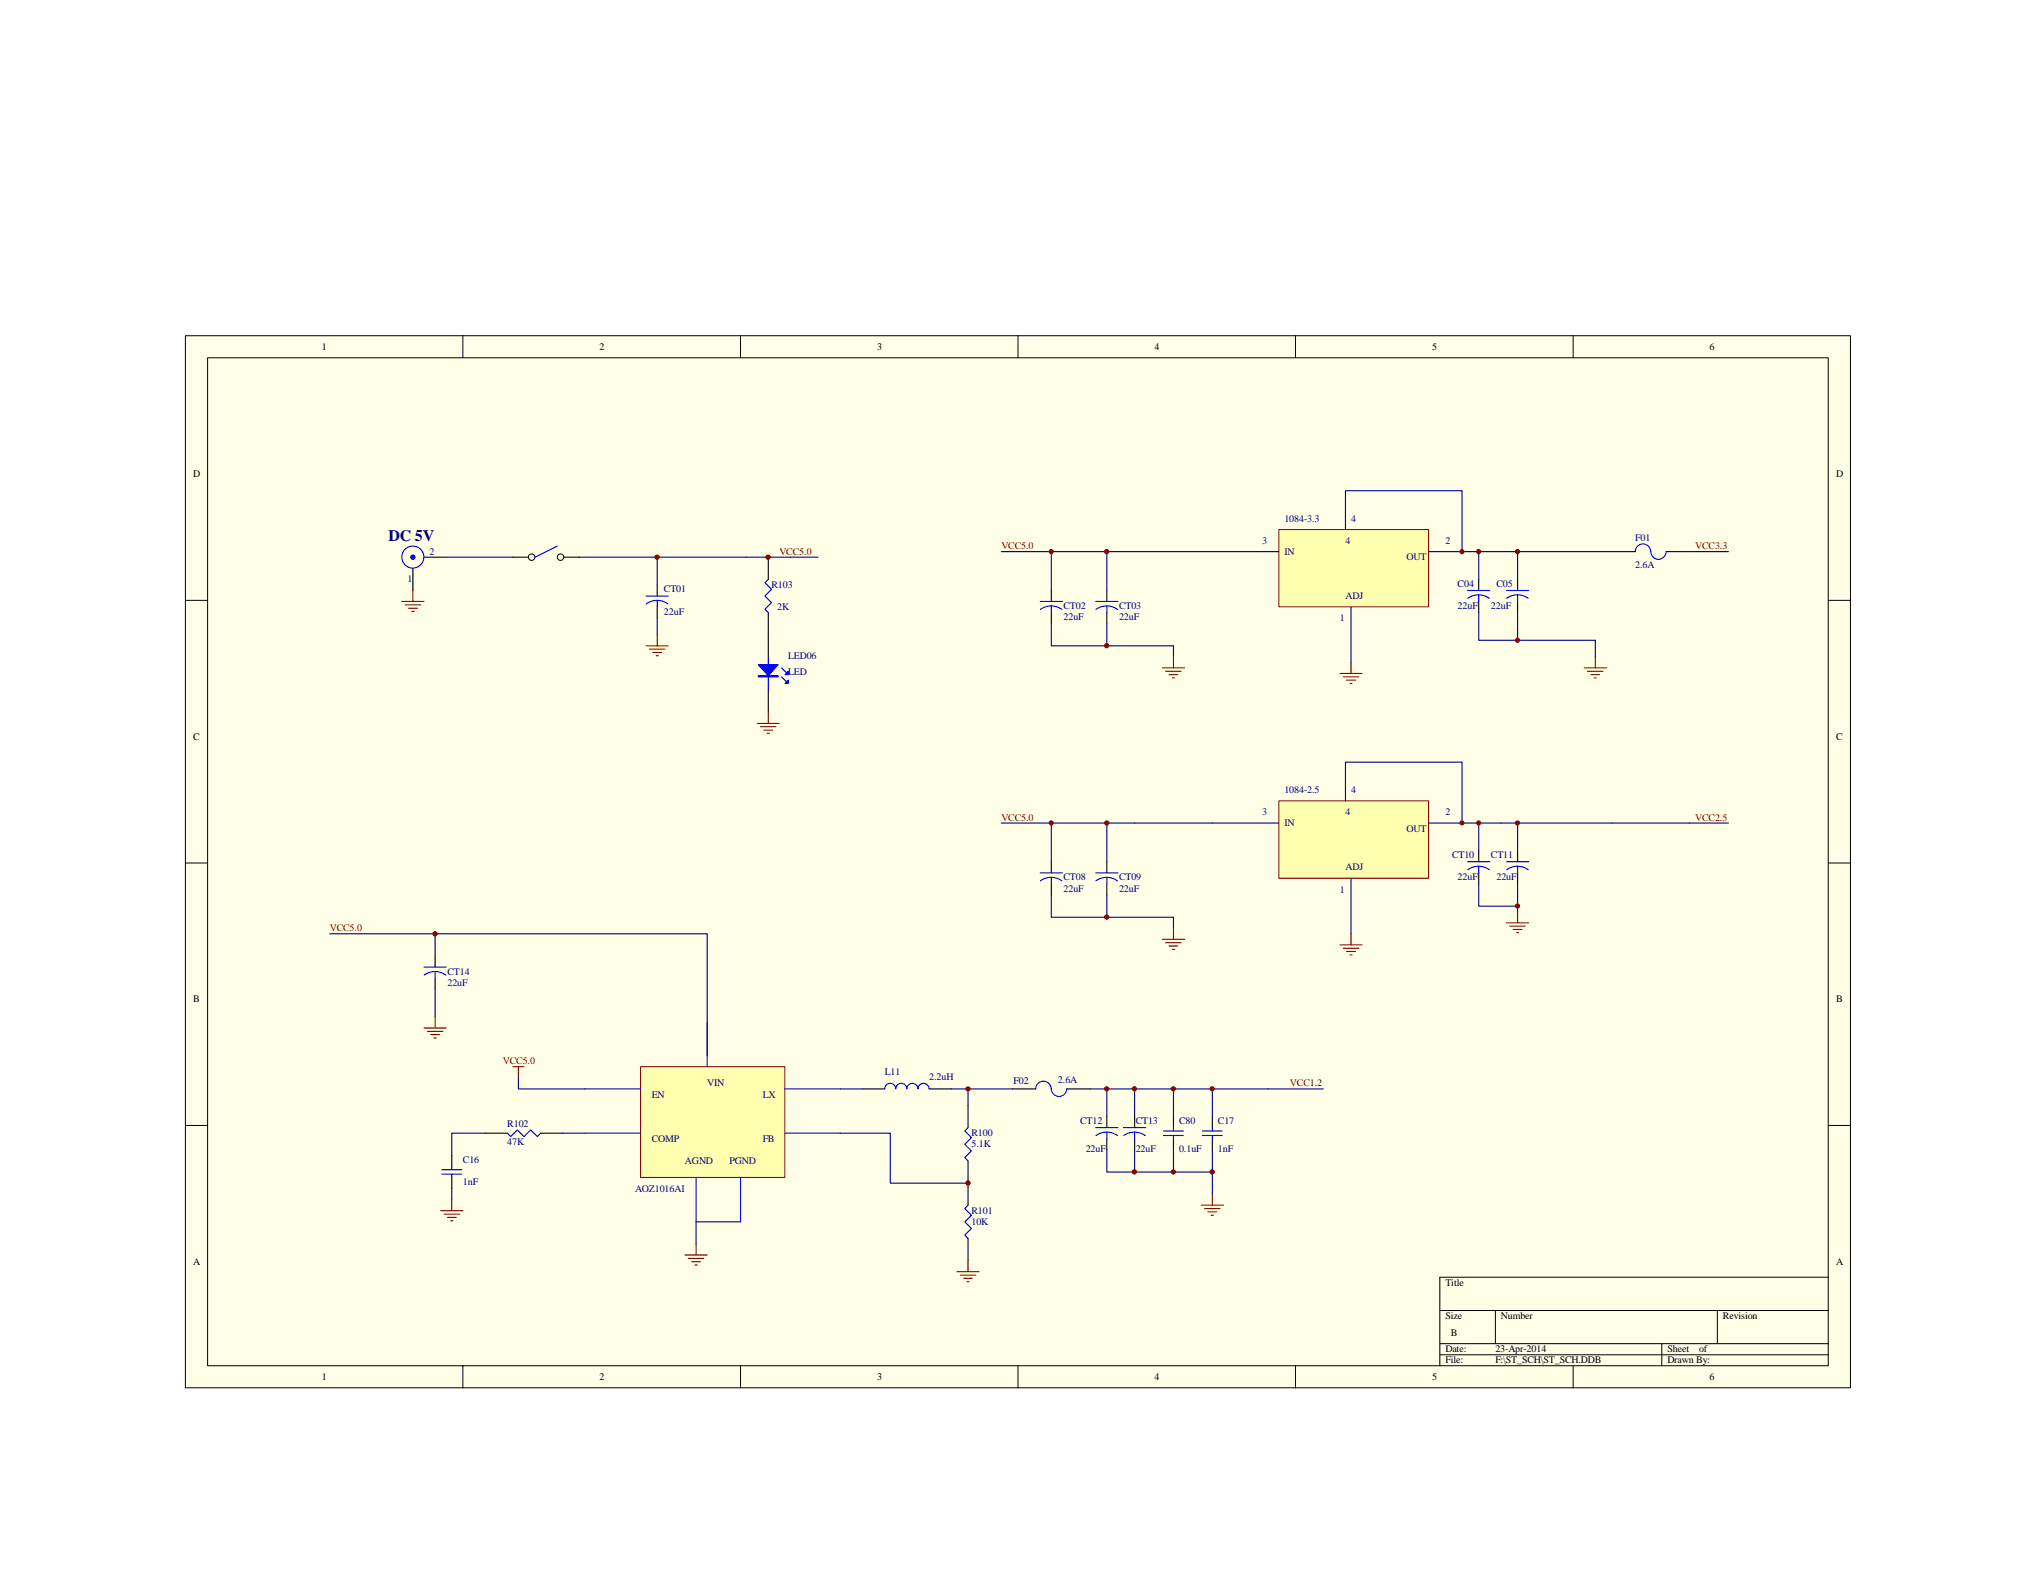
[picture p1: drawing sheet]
<svg xmlns="http://www.w3.org/2000/svg" width="279mm" height="216mm" viewBox="0 0 279 216" stroke-linecap="round" stroke-linejoin="round" font-family="sans-serif">
<path d="M25.4 46.1h228.5v144.4h-228.5z" fill="#ffffe8"/>
<g fill="none" stroke="#000" stroke-width=".14">
<path d="M25.4 46.1h228.5v144.4h-228.5zM28.5 49.1h222.4v138.4h-222.4zM63.5 46.1v3M101.6 46.1v3M139.7 46.1v3M177.8 46.1v3M215.9 46.1v3M25.4 82.4h3.1M250.9 82.4h3.1M25.4 118.4h3.1M250.9 118.4h3.1M25.4 154.5h3.1"/>
<path d="M250.9 154.5h3.1M197.6 179.9h53.3M205.2 179.9v4.5M235.7 179.9v4.5M250.9 175.3h-53.3v12.2M63.5 187.5v3M101.6 187.5v3M139.7 187.5v3M177.8 187.5v3M197.6 184.4h53.3M197.6 185.9h53.3M215.9 187.5v3"/>
<path d="M228 184.4v3.1"/>
</g>
<path d="M87.9 146.4h19.8v15.2h-19.8z" fill="#ffffb0"/>
<path d="M87.9 146.4h19.8v15.2h-19.8z" fill="none" stroke="#800000" stroke-width=".14"/>
<g fill="none" stroke="#00f" stroke-width=".15">
<path d="M76.5 75l-3.1 1.5M105.4 79.5l-.4 .5 .9 .9-.9 .9 .9 .9-.9 .9 .4 .5M105.4 90.2v4.5M107.3 92.9l.6 .6M107.3 91.7l.6 .6M69.6 155.5l.5 .5 .9-.9 .9 .9 .9-.9 .9 .9 .5-.5M80.3 149.5h7.6M80.3 155.5h7.6M97 140.3v6.1M107.7 149.5h7.6M107.7 155.5h7.6M121.4 149.4a.75 .75 0 0 1 .8-.7 .75 .75 0 0 1 .7 .7 .76 .76 0 0 1 .8-.7 .76 .76 0 0 1 .7 .7"/>
<path d="M124.5 149.4a.75 .75 0 0 1 .7-.7 .75 .75 0 0 1 .8 .7 .76 .76 0 0 1 .7-.7 .76 .76 0 0 1 .8 .7M132.8 154.8l-.4 .4 .9 .9-.9 1 .9 .9-.9 .9 .4 .4M142.1 149.4a1.06 1.06 0 0 1 1.1-1 1.06 1.06 0 0 1 1.1 1 1.07 1.07 0 0 0 1 1.1 1.07 1.07 0 0 0 1.1-1.1M159.7 155.9h2.7M159.7 155.2h2.7M161 154.8v.4M161 155.9v.4M165 155.9h2.7M165 155.2h2.7M166.4 154.8v.4M166.4 155.9v.4M60.6 161.2h2.8"/>
<path d="M60.6 160.5h2.8M62 160.1v.4M62 161.2v.4M95.5 161.6v6.1M101.6 161.6v6.1M132.8 165.4l-.4 .5 .9 .9-.9 .9 .9 .9-.9 .9 .4 .5"/>
<circle cx="56.7" cy="76.5" r="1.51"/>
</g>
<g fill="none" stroke="#000080" stroke-width=".15">
<path d="M61.2 76.5h9.2M79.5 76.5h32.8M90.2 76.5v3.8M90.2 84.8v2.3M45.3 128.2h51.7v16.7M66.6 155.5h-4.6v3.1M71.1 147.9v1.6h9.2M77.2 155.5h3.1M115.3 155.5h6.9v6.9h10.6M115.3 149.5h3.1M130.6 149.5h8.3M132.8 149.5v2.2"/>
<path d="M149.6 149.5h32M151.9 157.8v3.1h14.5M151.9 149.5v3.8M155.7 157.8v3.1M155.7 149.5v3.8M161 157.8v3.1M161 149.5v3.8M166.4 157.8v6.1M166.4 149.5v3.8M62 163.2v1.5M101.6 167.7h-6.1v3.1"/>
</g>
<g fill="none" stroke="#800000" stroke-width=".15">
<path d="M55.1 82.5h3.1M55.6 83h2.1M56.1 83.5h1.2M56.5 83.9h.3M56.7 81v1.6M88.7 88.6h3M89.1 89.1h2.1M89.6 89.6h1.2M90 90h.3M90.2 87.1v1.5M103.9 99.3h3.1M104.4 99.7h2.1"/>
<path d="M105.4 97.8v1.5M104.8 100.2h1.2M105.3 100.6h.3M59.7 139.6v1.5M58.2 141.1h3M58.7 141.6h2.1M59.1 142h1.2M59.6 142.5h.3M70.4 146.4h1.5M71.1 146.4v1.5M60.5 166.2h3M60.9 166.6h2.2"/>
<path d="M61.4 167.1h1.2M61.8 167.6h.4M62 164.7v1.5M94 172.3h3M94.4 172.7h2.2M94.9 173.2h1.2M95.4 173.6h.3M95.5 170.8v1.5M131.3 174.5h3.1M131.8 175h2.1M132.2 175.5h1.3M132.7 175.9h.3"/>
<path d="M132.8 173v1.5M164.8 165.4h3.1M165.3 165.9h2.1M165.8 166.3h1.2M166.2 166.8h.3M166.4 163.9v1.5"/>
</g>
<g fill="none" stroke="#000" stroke-width=".15">
<path d="M56.7 78v3M58.2 76.5h3M70.4 76.5h2.1M77.4 76.5h2.1M105.4 76.5v3M105.4 84.1v6.1M105.4 94.7v3.1M62 158.6v1.5M66.6 155.5h3M74.2 155.5h3M118.4 149.5h3M127.5 149.5h3.1"/>
<path d="M132.8 151.7v3.1M132.8 159.3v6.1M138.9 149.5h3.2M146.4 149.5h3.2M161 153.3v1.5M161 156.3v1.5M166.4 153.3v1.5M166.4 156.3v1.5M62 161.6v1.6M132.8 170v3"/>
</g>
<g fill="#00f" stroke="#00f" stroke-width=".15">
<path d="M104.1 91.2h2.7l-1.4 1.6z"/>
<path d="M108.2 93.3v.5h-.5z"/>
<path d="M108.2 92.1v.5h-.5z"/>
<path d="M104.1 92.8h2.7v.1h-2.7z" fill-rule="evenodd"/>
<circle cx="56.7" cy="76.5" r=".3"/>
</g>
<g fill="none" stroke="#000" stroke-width=".14">
<circle cx="73" cy="76.5" r=".45"/>
<circle cx="76.9" cy="76.5" r=".45"/>
</g>
<g fill="#800000" stroke="#800000" stroke-width=".14">
<circle cx="90.2" cy="76.5" r=".3"/>
<circle cx="105.4" cy="76.5" r=".3"/>
</g>
<path d="M175.5 72.7h20.5v10.6h-20.5z" fill="#ffffb0"/>
<path d="M175.5 72.7h20.5v10.6h-20.5z" fill="none" stroke="#800000" stroke-width=".14"/>
<g fill="none" stroke="#000080" stroke-width=".15">
<path d="M137.4 75.7h38.1M144.3 75.7v5.3M151.9 75.7v5.3M184.6 72.7v-5.3h16v8.3M196.1 75.7h25.1M202.9 75.7v3.8M208.3 75.7v3.8M231.9 75.7h5.3M144.3 85.6v3h16.7v1.6M151.9 85.6v3M185.4 83.3v7.6M202.9 84.1v3.8h16"/>
<path d="M208.3 84.1v3.8"/>
</g>
<g fill="none" stroke="#800000" stroke-width=".15">
<path d="M159.5 91.7h3.1M160 92.1h2.1M160.4 92.6h1.2M160.9 93h.3M161 90.2v1.5M183.9 92.4h3M184.3 92.9h2.2M184.8 93.3h1.2M185.3 93.8h.2M185.4 90.9v1.5M217.4 91.7h3.1M217.8 92.1h2.2"/>
<path d="M218.3 92.6h1.2M218.8 93h.3M218.9 90.2v1.5"/>
</g>
<path d="M202.9 79.5v1.5M208.3 79.5v1.5M221.2 75.7h3.2M228.7 75.7h3.2M144.3 81v1.5M144.3 84.1v1.5M151.9 81v1.5M151.9 84.1v1.5M202.9 82.5v1.6M208.3 82.5v1.6" fill="none" stroke="#000" stroke-width=".15"/>
<g fill="none" stroke="#00f" stroke-width=".15">
<path d="M224.4 75.7a1.06 1.06 0 0 1 1.1-1 1.06 1.06 0 0 1 1 1 1.06 1.06 0 0 0 1.1 1.1 1.06 1.06 0 0 0 1-1.1M142.7 82.5h3.1M142.8 83.7a2.5 2.5 0 0 1 2.9 0M144.3 83.2v.9M150.4 82.5h3M150.4 83.7a2.5 2.5 0 0 1 3 0M151.9 83.2v.9M201.4 81h3M201.4 82.1a2.5 2.5 0 0 1 3 0M202.9 81.6v.9M206.7 81h3.1M206.8 82.1a2.5 2.5 0 0 1 2.9 0"/>
<path d="M208.3 81.6v.9"/>
</g>
<g fill="#800000" stroke="#800000" stroke-width=".14">
<circle cx="132.8" cy="162.4" r=".3"/>
<circle cx="132.8" cy="149.4" r=".29"/>
<circle cx="155.7" cy="149.4" r=".29"/>
<circle cx="151.9" cy="149.4" r=".29"/>
<circle cx="161" cy="149.4" r=".29"/>
<circle cx="166.4" cy="149.4" r=".29"/>
<circle cx="166.3" cy="160.8" r=".3"/>
<circle cx="155.7" cy="160.8" r=".3"/>
<circle cx="161" cy="160.8" r=".3"/>
<circle cx="200.6" cy="75.7" r=".29"/>
<circle cx="144.3" cy="75.7" r=".29"/>
<circle cx="151.9" cy="75.7" r=".3"/>
<circle cx="151.9" cy="88.6" r=".3"/>
<circle cx="202.9" cy="75.7" r=".29"/>
<circle cx="208.2" cy="75.7" r=".3"/>
<circle cx="208.2" cy="87.9" r=".29"/>
</g>
<path d="M175.5 109.9h20.5v10.6h-20.5z" fill="#ffffb0"/>
<path d="M175.5 109.9h20.5v10.6h-20.5z" fill="none" stroke="#800000" stroke-width=".14"/>
<g fill="none" stroke="#000080" stroke-width=".15">
<path d="M218.9 87.9v2.3M137.4 113h38.1M144.3 113v5.3M151.9 113v5.3M184.6 109.9v-5.3h16v8.4M196.1 113h41.1M202.9 113v3.8M208.3 113v3.8M59.7 128.2v3M59.7 135.8v3.8M144.3 122.9v3h16.7v1.5M151.9 122.9v3"/>
<path d="M185.4 120.6v7.6M202.9 121.3v3.1h5.4M208.3 121.3v3.8"/>
</g>
<g fill="none" stroke="#800000" stroke-width=".15">
<path d="M159.5 128.9h3.1M160 129.4h2.1M160.4 129.8h1.2M160.9 130.3h.3M161 127.4v1.5M183.9 129.7h3M184.3 130.2h2.2M184.8 130.6h1.2M185.3 131.1h.2M185.4 128.2v1.5M206.7 126.7h3.1M207.2 127.1h2.1"/>
<path d="M207.6 127.6h1.3M208.1 128h.3M208.3 125.1v1.6"/>
</g>
<g fill="none" stroke="#000" stroke-width=".15">
<path d="M90.2 80.3v1.5M90.2 83.3v1.5M144.3 118.3v1.5M151.9 118.3v1.5M202.9 116.8v1.5M202.9 119.8v1.5M208.3 116.8v1.5M208.3 119.8v1.5M59.7 131.2v1.5M59.7 134.3v1.5M144.3 121.3v1.6M151.9 121.3v1.6"/>
<path d="M151.9 153.3v1.5M151.9 156.3v1.5M155.7 153.3v1.5M155.7 156.3v1.5"/>
</g>
<g fill="none" stroke="#00f" stroke-width=".15">
<path d="M88.7 81.8h3M88.7 82.9a2.5 2.5 0 0 1 3 0M90.2 82.4v.9M142.7 119.8h3.1M150.4 119.8h3M201.4 118.3h3M201.4 119.4a2.5 2.5 0 0 1 3 0M202.9 118.9v.9M206.7 118.3h3.1M206.8 119.4a2.5 2.5 0 0 1 2.9 0M208.3 118.9v.9M58.2 132.7h3"/>
<path d="M58.2 133.8a2.53 2.53 0 0 1 3 0M59.7 133.3v1M142.8 120.9a2.5 2.5 0 0 1 2.9 0M144.3 120.4v.9M150.4 120.9a2.5 2.5 0 0 1 3 0M151.9 120.4v.9M150.4 154.8h3M150.4 155.9a2.5 2.5 0 0 1 3 0M151.9 155.4v.9M154.2 154.8h3M154.2 155.9a2.5 2.5 0 0 1 3 0M155.7 155.4v.9"/>
</g>
<g fill="#800000" stroke="#800000" stroke-width=".14">
<circle cx="200.6" cy="113" r=".29"/>
<circle cx="144.3" cy="113" r=".29"/>
<circle cx="151.9" cy="113" r=".29"/>
<circle cx="151.9" cy="125.9" r=".3"/>
<circle cx="202.9" cy="113" r=".29"/>
<circle cx="208.2" cy="113" r=".29"/>
<circle cx="59.7" cy="128.2" r=".3"/>
<circle cx="208.2" cy="124.4" r=".3"/>
</g>
<text font-size="2.2" fill="#000080" x="53.3" y="74.2">DC 5V</text>
<g font-size="1.4">
<text x="44.2" y="48">1</text>
<text x="82.3" y="48">2</text>
<text x="120.4" y="48">3</text>
<text x="158.4" y="48">4</text>
<text x="196.5" y="48">5</text>
<text x="234.6" y="48">6</text>
<text x="26.5" y="65.5">D</text>
<text x="252" y="65.5">D</text>
<text x="26.5" y="101.5">C</text>
<text x="252" y="101.5">C</text>
<text x="26.5" y="137.6">B</text>
<text x="252" y="137.6">B</text>
<text x="26.5" y="173.6">A</text>
<text x="252" y="173.6">A</text>
<text x="198.4" y="176.5">Title</text>
<text x="198.4" y="181.1">Size</text>
<text x="198.4" y="185.6">Date:</text>
<text x="199.1" y="183.3">B</text>
<text x="205.2" y="185.6">23-Apr-2014</text>
<text x="206" y="181.1">Number</text>
<text x="228.8" y="185.6">Sheet</text>
<text x="233.2" y="185.6">of</text>
<text x="236.4" y="181.1">Revision</text>
<text x="44.2" y="189.4">1</text>
<text x="82.3" y="189.4">2</text>
<text x="120.4" y="189.4">3</text>
<text x="158.4" y="189.4">4</text>
<text x="196.5" y="189.4">5</text>
<text x="198.4" y="187.1">File:</text>
<text x="205.2" y="187.1">F:\ST_SCH\ST_SCH.DDB</text>
<text x="228.8" y="187.1">Drawn By:</text>
<text x="234.6" y="189.4">6</text>
</g>
<g font-size="1.4" fill="#000080">
<text x="176.3" y="71.6">1084-3.3</text>
<text x="185.4" y="71.6">4</text>
<text x="58.9" y="76.1">2</text>
<text x="173.2" y="74.6">3</text>
<text x="176.3" y="76.1">IN</text>
<text x="184.6" y="74.6">4</text>
<text x="193" y="76.9">OUT</text>
<text x="198.4" y="74.6">2</text>
<text x="224.4" y="74.3">F01</text>
<text x="224.4" y="78">2.6A</text>
<text x="55.9" y="79.9">1</text>
<text x="91.1" y="81.3">CT01</text>
<text x="105.9" y="80.7">R103</text>
<text x="106.6" y="83.7">2K</text>
<text x="145.9" y="83.6">CT02</text>
<text x="153.6" y="83.6">CT03</text>
<text x="184.6" y="82.2">ADJ</text>
<text x="200" y="80.6">C04</text>
<text x="200" y="83.6">22uF</text>
<text x="204.6" y="83.6">22uF</text>
<text x="205.4" y="80.6">C05</text>
<text x="91.1" y="84.3">22uF</text>
<text x="145.9" y="85.1">22uF</text>
<text x="153.6" y="85.1">22uF</text>
<text x="183.9" y="85.3">1</text>
<text x="108.2" y="90.4">LED06</text>
<text x="108.2" y="92.7">LED</text>
<text x="173.2" y="111.9">3</text>
<text x="176.3" y="113.4">IN</text>
<text x="176.3" y="108.8">1084-2.5</text>
<text x="184.6" y="111.9">4</text>
<text x="185.4" y="108.8">4</text>
<text x="198.4" y="111.9">2</text>
<text x="184.6" y="119.5">ADJ</text>
<text x="193" y="114.2">OUT</text>
<text x="199.3" y="117.8">CT10</text>
<text x="204.6" y="117.8">CT11</text>
<text x="145.9" y="120.8">CT08</text>
<text x="145.9" y="122.4">22uF</text>
<text x="153.6" y="120.8">CT09</text>
<text x="153.6" y="122.4">22uF</text>
<text x="183.9" y="122.5">1</text>
<text x="200" y="120.8">22uF</text>
<text x="205.4" y="120.8">22uF</text>
<text x="61.4" y="133.8">CT14</text>
<text x="61.4" y="135.3">22uF</text>
<text x="97" y="149.1">VIN</text>
<text x="121.4" y="147.6">L11</text>
<text x="127.5" y="148.2">2.2uH</text>
<text x="139.1" y="148.8">F02</text>
<text x="145.2" y="148.7">2.6A</text>
<text x="69.6" y="154.7">R102</text>
<text x="89.4" y="150.6">EN</text>
<text x="104.7" y="150.6">LX</text>
<text x="133.3" y="156">R100</text>
<text x="148.2" y="154.3">CT12</text>
<text x="155.9" y="154.3">CT13</text>
<text x="161.8" y="154.3">C80</text>
<text x="167.1" y="154.3">C17</text>
<text x="63.5" y="159.6">C16</text>
<text x="69.6" y="157.2">47K</text>
<text x="89.4" y="156.7">COMP</text>
<text x="94" y="159.8">AGND</text>
<text x="100.1" y="159.8">PGND</text>
<text x="104.7" y="156.7">FB</text>
<text x="133.3" y="157.5">5.1K</text>
<text x="149" y="158.1">22uF</text>
<text x="155.9" y="158.1">22uF</text>
<text x="161.8" y="158.1">0.1uF</text>
<text x="167.1" y="158.1">1nF</text>
<text x="63.5" y="162.6">1nF</text>
<text x="87.1" y="163.6">AOZ1016AI</text>
<text x="133.3" y="166.6">R101</text>
<text x="133.3" y="168.1">10K</text>
</g>
<g font-size="1.4" fill="#800000">
<text x="107" y="76.1">VCC5.0</text>
<text x="137.4" y="75.4">VCC5.0</text>
<text x="232.6" y="75.4">VCC3.3</text>
<text x="137.4" y="112.6">VCC5.0</text>
<text x="232.6" y="112.6">VCC2.5</text>
<text x="45.3" y="127.8">VCC5.0</text>
<text x="69" y="146.1">VCC5.0</text>
<text x="177" y="149.1">VCC1.2</text>
</g>
</svg>
